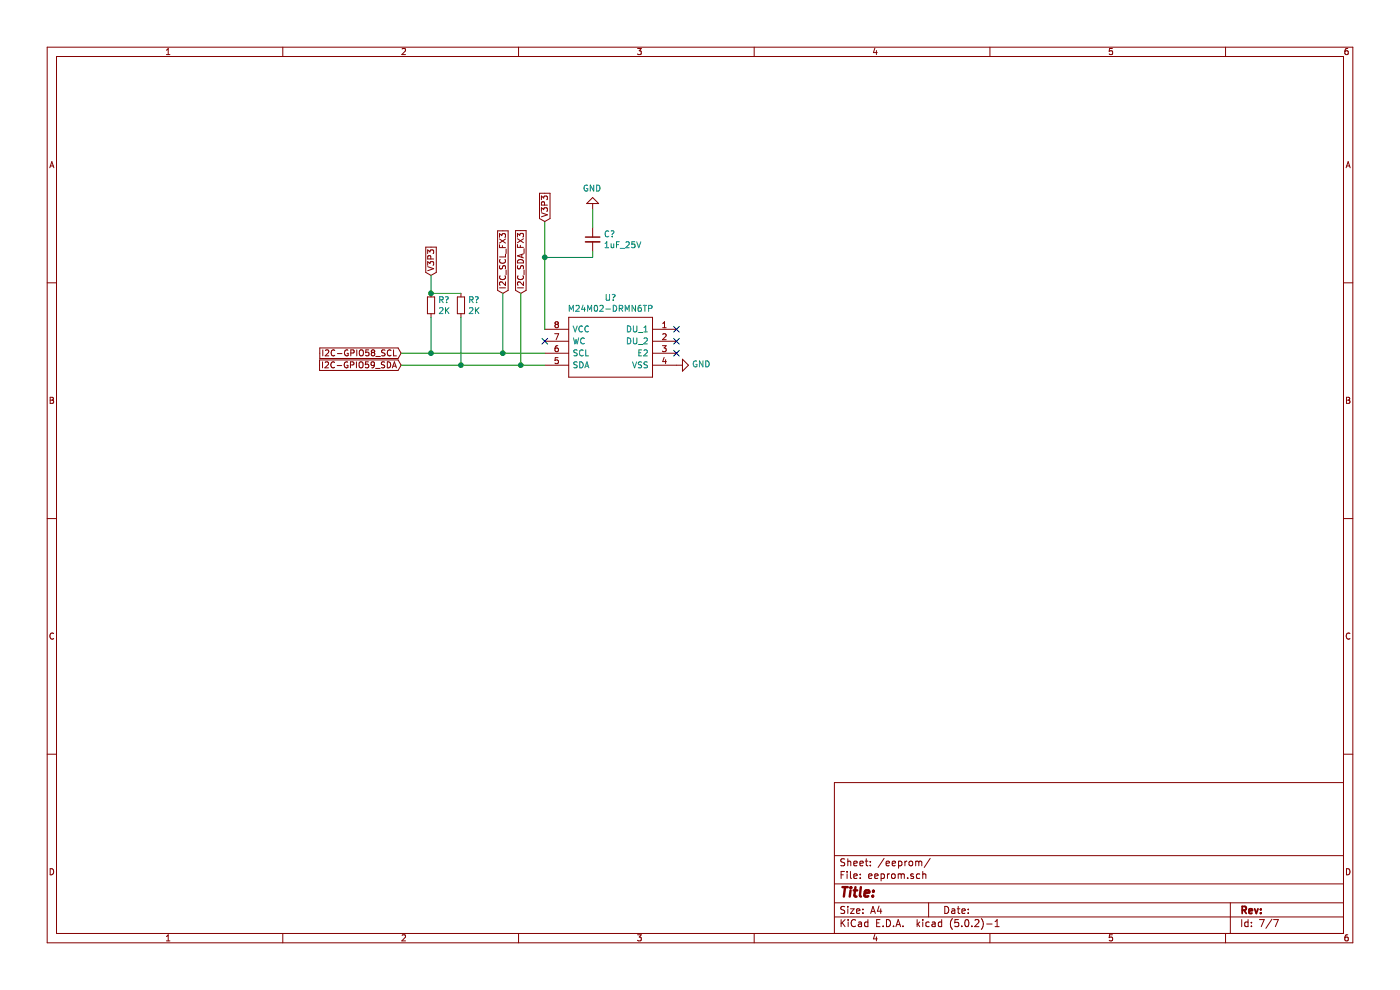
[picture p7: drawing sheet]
EESchema Schematic File Version 4
LIBS:fx3kicad-cache
EELAYER 26 0
EELAYER END
$Descr A4 11693 8268
encoding utf-8
Sheet 7 7
Title ""
Date ""
Rev ""
Comp ""
Comment1 ""
Comment2 ""
Comment3 ""
Comment4 ""
$EndDescr
$Comp
L SamacSys_Parts:M24M02-DRMN6TP U?
U 1 1
P 5650 2750
F 0 "U?" H 6200 3015 50  0000 C CNN
F 1 "M24M02-DRMN6TP" H 6200 2924 50  0000 C CNN
F 2 "SOIC127P600X175-8N" H 6600 2850 50  0001 L CNN
F 3 "http://www.st.com/content/ccc/resource/technical/document/datasheet/b7/de/9b/f6/03/28/4e/8e/CD00290537.pdf/files/CD00290537.pdf/jcr:content/translations/en.CD00290537.pdf" H 6600 2750 50  0001 L CNN
F 4 "STMicroelectronics M24M02-DRMN6TP EEPROM Memory, 2Mbit, 450ns, 1.8  5.5 V 8-Pin SOIC" H 6600 2650 50  0001 L CNN "Description"
F 5 "1.75" H 6600 2550 50  0001 L CNN "Height"
F 6 "STMicroelectronics" H 6600 2450 50  0001 L CNN "Manufacturer_Name"
F 7 "M24M02-DRMN6TP" H 6600 2350 50  0001 L CNN "Manufacturer_Part_Number"
F 8 "511-M24M02-DRMN6TP" H 6600 2250 50  0001 L CNN "Mouser Part Number"
F 9 "https://www.mouser.com/Search/Refine.aspx?Keyword=511-M24M02-DRMN6TP" H 6600 2150 50  0001 L CNN "Mouser Price/Stock"
F 10 "8805333P" H 6600 2050 50  0001 L CNN "RS Part Number"
F 11 "http://uk.rs-online.com/web/p/products/8805333P" H 6600 1950 50  0001 L CNN "RS Price/Stock"
	1    5650 2750
	-1   0    0    -1  
$EndComp
Text GLabel 3350 2950 0    50   Input ~ 0
I2C-GPIO58_SCL
Text GLabel 3350 3050 0    50   Input ~ 0
I2C-GPIO59_SDA
Wire Wire Line
	4550 3050 4350 3050
Wire Wire Line
	3350 2950 3600 2950
Text GLabel 3600 2300 1    50   Input ~ 0
V3P3
$Comp
L Device:R_Small R?
U 1 1
P 3600 2550
F 0 "R?" H 3659 2596 50  0000 L CNN
F 1 "2K" H 3659 2505 50  0000 L CNN
F 2 "" H 3600 2550 50  0001 C CNN
F 3 "~" H 3600 2550 50  0001 C CNN
	1    3600 2550
	1    0    0    -1  
$EndComp
$Comp
L Device:R_Small R?
U 1 1
P 3850 2550
F 0 "R?" H 3909 2596 50  0000 L CNN
F 1 "2K" H 3909 2505 50  0000 L CNN
F 2 "" H 3850 2550 50  0001 C CNN
F 3 "~" H 3850 2550 50  0001 C CNN
	1    3850 2550
	1    0    0    -1  
$EndComp
Wire Wire Line
	3600 2300 3600 2450
Wire Wire Line
	3850 2450 3600 2450
Connection ~ 3600 2450
Wire Wire Line
	3850 2650 3850 3050
Connection ~ 3850 3050
Wire Wire Line
	3850 3050 3350 3050
Wire Wire Line
	3600 2650 3600 2950
Connection ~ 3600 2950
Wire Wire Line
	3600 2950 4200 2950
NoConn ~ 4550 2850
NoConn ~ 5650 2950
NoConn ~ 5650 2850
NoConn ~ 5650 2750
Text GLabel 4200 2450 1    50   Input ~ 0
I2C_SCL_FX3
Text GLabel 4350 2450 1    50   Input ~ 0
I2C_SDA_FX3
Wire Wire Line
	4200 2950 4200 2450
Connection ~ 4200 2950
Wire Wire Line
	4200 2950 4550 2950
Wire Wire Line
	4350 2450 4350 3050
Connection ~ 4350 3050
Wire Wire Line
	4350 3050 3850 3050
$Comp
L OLIMEX_Power:GND #PWR?
U 1 1
P 5650 3050
F 0 "#PWR?" H 5650 2800 50  0001 C CNN
F 1 "GND" V 5655 2922 50  0000 R CNN
F 2 "" H 5650 3050 60  0000 C CNN
F 3 "" H 5650 3050 60  0000 C CNN
	1    5650 3050
	0    -1   -1   0   
$EndComp
Wire Wire Line
	4550 2750 4550 2150
Text GLabel 4550 1850 1    50   Input ~ 0
V3P3
$Comp
L Device:C_Small C?
U 1 1
P 4950 2000
F 0 "C?" H 5042 2046 50  0000 L CNN
F 1 "1uF_25V" H 5042 1955 50  0000 L CNN
F 2 "" H 4950 2000 50  0001 C CNN
F 3 "~" H 4950 2000 50  0001 C CNN
	1    4950 2000
	1    0    0    -1  
$EndComp
$Comp
L OLIMEX_Power:GND #PWR?
U 1 1
P 4950 1750
F 0 "#PWR?" H 4950 1500 50  0001 C CNN
F 1 "GND" H 4955 1577 50  0000 C CNN
F 2 "" H 4950 1750 60  0000 C CNN
F 3 "" H 4950 1750 60  0000 C CNN
	1    4950 1750
	-1   0    0    1   
$EndComp
Wire Wire Line
	4950 1900 4950 1750
Wire Wire Line
	4950 2100 4950 2150
Wire Wire Line
	4950 2150 4550 2150
Connection ~ 4550 2150
Wire Wire Line
	4550 2150 4550 1850
$EndSCHEMATC
